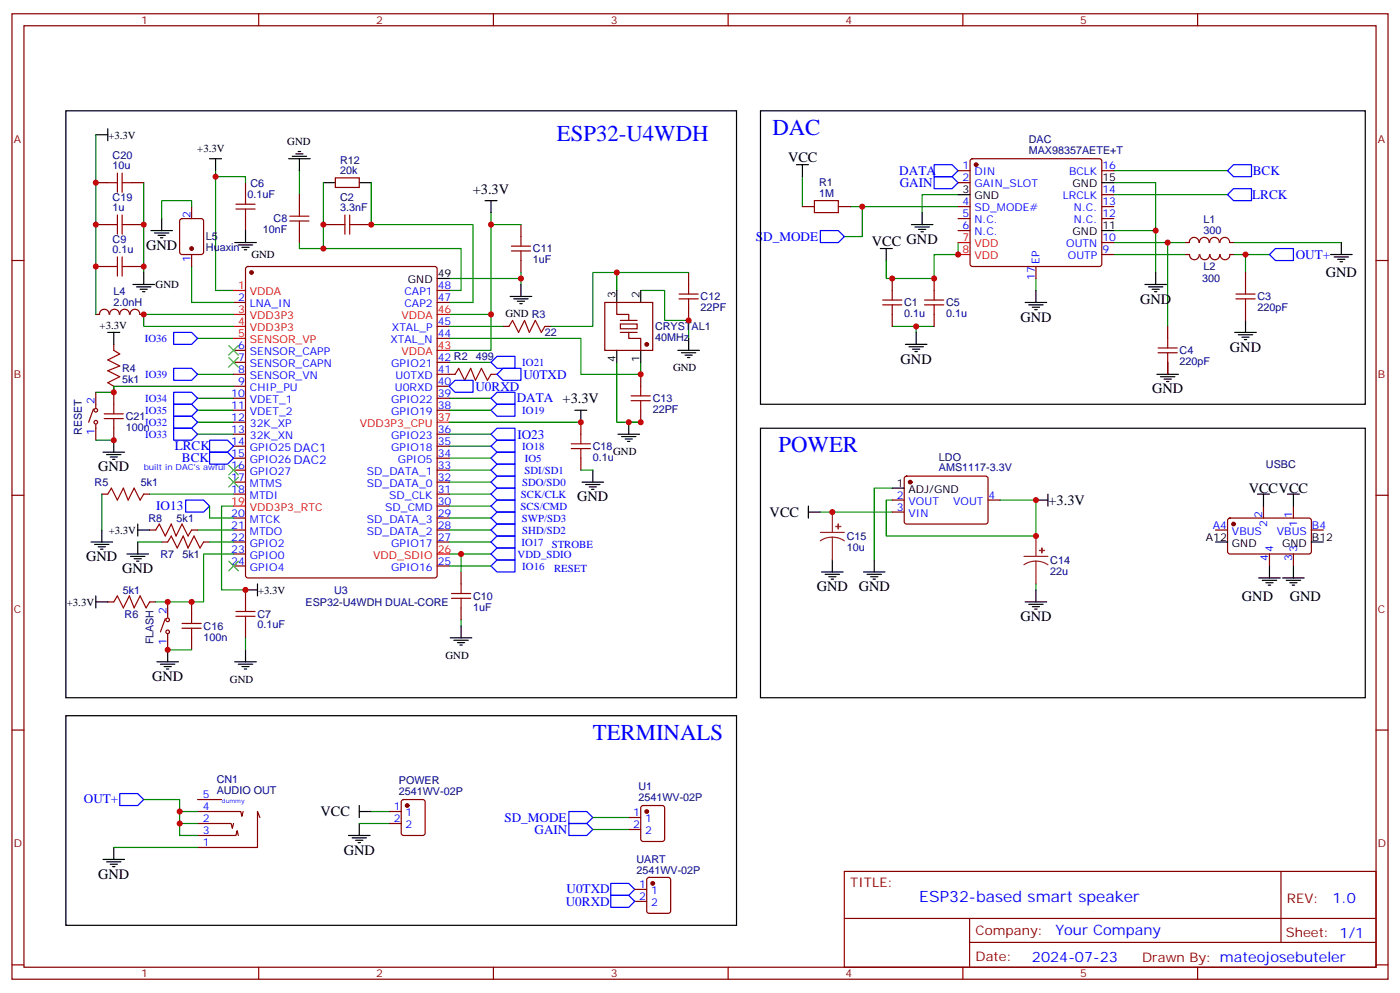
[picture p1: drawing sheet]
# EasyEDA schematic Schematic_Audio32_V1.json
TITLE: ESP32-based smart speaker; REV: 1.0; Date: 2024-07-23; Sheet: 1/1; Drawn By: mateojosebuteler; Company: Your Company

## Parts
C1  0.1u  [C0603]
C2  3.3nF  [C0402]
C3  220pF  [C0603]
C4  220pF  [C0603]
C5  0.1u  [C0603]
C6  0.1uF  [C0402]
C7  0.1uF  [C0402]
C8  10nF  [C0402]
C9  0.1u  [C0603]
C10  1uF  [C0402]
C11  1uF  [C0402]
C12  22PF  [C0402]
C13  22PF  [C0402]
C14  22u  [CASE-A_3216]
C15  10u  [CASE-A_3216]
C16  100n  [C0603]
C18  0.1u  [C0603]
C19  1u  [C0603]
C20  10u  [C0603]
C21  100n  [C0603]
CN1  AUDIO OUT  [AUDIO-SMD_PJ-320DB-5A]
CRYSTAL1  40MHz  [CRYSTAL-SMD_4P-L3.2-W2.5-BL_SIT8008BI]
DAC  MAX98357AETE+T  [TQFN-16_L3.0-W3.0-P0.50-BL-EP1.5]
FLASH  TSB008A2530A  [SW-SMD_L6.0-W3.5-LS8.0]
L1  300Ω  [BEAD-SMD_L1.6-W0.8-P1.6]
L2  300Ω  [BEAD-SMD_L1.6-W0.8-P1.6]
L4  2.0nH  [L0603]
L5  Huaxin  [ANT-SMD_L3.1-W1.6]
LDO  AMS1117-3.3V  [SOT-223-4_L6.5-W3.5-P2.30-LS7.0-BR]
POWER  2541WV-02P  [HDR-TH_2P-P2.54-V-M-1]
R1  1M  [R0603]
R2  499  [R0603]
R3  22  [R0603]
R4  5k1  [R0603]
R5  5k1  [R0603]
R6  5k1  [R0603]
R7  5k1  [R0603]
R8  5k1  [R0603]
R12  20kΩ  [R0402]
RESET  TSB008A2530A  [SW-SMD_L6.0-W3.5-LS8.0]
U1  2541WV-02P  [HDR-TH_2P-P2.54-V-M-1]
U3  ESP32-U4WDH DUAL-CORE  [QFN-48_L5.0-W5.0-P0.35-BL-EP3.7]
UART  2541WV-02P  [HDR-TH_2P-P2.54-V-M-1]
USBC  HYCW263-USBC04-850B  [USB-TYPE-C_HYCW263-USBC04-850B]

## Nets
+3.3V: C6.1 C7.1 C9.1 C11.2 C14.1 C18.2 C19.1 C20.1 L4.1 LDO.2(VOUT) LDO.4(VOUT) R4.1 R6.1 R8.1 U3.1(VDDA) U3.19(VDD3P3_RTC) U3.37(VDD3P3_CPU) U3.43(VDDA) U3.46(VDDA)
GND: C1.1 C3.1 C4.1 C5.1 C6.2 C7.2 C8.2 C9.2 C10.1 C11.1 C12.1 C13.1 C14.2 C15.2 C16.1 C18.1 C19.2 C20.2 C21.1 CN1.1 CRYSTAL1.2(GND) CRYSTAL1.4(GND) DAC.3(GND) DAC.11(GND) DAC.15(GND) DAC.17(EP) FLASH.1 L1.2 L5.2 LDO.1(ADJ/GND) POWER.2 R5.1 R7.1 RESET.1 U3.49(GND) USBC.3 USBC.4
VCC: C1.2 C5.2 C15.1 DAC.7(VDD) DAC.8(VDD) LDO.3(VIN) POWER.1 R1.1 USBC.1 USBC.2
VDD_SDIO: C10.2 U3.26(VDD_SDIO)
BCK: DAC.16(BCLK) U3.15(GPIO26)
DATA: DAC.1(DIN) U3.39(GPIO22)
GAIN: DAC.2(GAIN_SLOT) U1.2
IO5: U3.34(GPIO5)
IO13: U3.20(MTCK)
IO16: U3.25(GPIO16)
IO17: U3.27(GPIO17)
IO18: U3.35(GPIO18)
IO19: U3.38(GPIO19)
IO21: U3.42(GPIO21)
IO23: U3.36(GPIO23)
IO32: U3.12(32K_XP)
IO33: U3.13(32K_XN)
IO34: U3.10(VDET_1)
IO35: U3.11(VDET_2)
IO36: U3.5(SENSOR_VP)
IO39: U3.8(SENSOR_VN)
LRCK: DAC.14(LRCLK) U3.14(GPIO25)
OUT+: C3.2 CN1.2 CN1.3 CN1.4 L2.1
SCK/CLK: U3.31(SD_CLK)
SCS/CMD: U3.30(SD_CMD)
SD_MODE: DAC.4(SD_MODE#) R1.2 U1.1
SDI/SD1: U3.33(SD_DATA_1)
SDO/SD0: U3.32(SD_DATA_0)
SHD/SD2: U3.28(SD_DATA_2)
SWP/SD3: U3.29(SD_DATA_3)
U0RXD: U3.40(U0RXD) UART.2
U0TXD: R2.2 UART.1
C4_2: C4.2 DAC.10(OUTN) L1.1
L2_2: DAC.9(OUTP) L2.2
Net-(C2-1): C2.1 R12.2 U3.47(CAP2)
Net-(C2-2): C2.2 C8.1 R12.1 U3.48(CAP1)
Net-(C12-2): C12.2 CRYSTAL1.3 R3.2
Net-(C13-2): C13.2 CRYSTAL1.1 U3.44(XTAL_N)
Net-(C16-2): C16.2 FLASH.2 R6.2 U3.23(GPIO0)
Net-(C21-2): C21.2 R4.2 RESET.2 U3.9(CHIP_PU)
Net-(L4-2): L4.2 U3.3(VDD3P3) U3.4(VDD3P3)
Net-(L5-1): L5.1 U3.2(LNA_IN)
Net-(R2-1): R2.1 U3.41(U0TXD)
Net-(R3-1): R3.1 U3.45(XTAL_P)
Net-(R5-2): R5.2 U3.18(MTDI)
Net-(R7-2): R7.2 U3.22(GPIO2)
Net-(R8-2): R8.2 U3.21(MTDO)

Not connected (* = marked no-connect by the designer): CN1 5; DAC 5(N.C.) 6(N.C.) 12(N.C.) 13(N.C.); U3 6(SENSOR_CAPP)* 7(SENSOR_CAPN)* 16(GPIO27)* 17(MTMS)* 24(GPIO4)*; USBC A4(VBUS) A12(GND) B4(VBUS) B12(GND)

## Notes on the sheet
- DAC
- ESP32-U4WDH
- DAC1
- POWER
- DAC2
- built in DAC's awful
- STROBE
- RESET
- TERMINALS

# EasyEDA board PCB_audio32_v1.json

Outline 40 x 25 mm; copper layers: TopLayer, BottomLayer. Coordinates in mm from the lower left corner of the outline.
Outline path: 0,20 arc(1.46,23.54) 5,25 35,25 arc(38.54,23.54) 40,20 40,5 arc(38.54,1.46) 35,0 5,0 arc(1.46,1.46) 0,5 0,20

## Design rules (mm)
Default: track 0.16, clearance 0.152, via 0.5, via hole 0.3

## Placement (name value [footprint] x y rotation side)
C1  0.1u  [C0603]  36.81 7.45 180 bottom
C2  3.3nF  [C0402]  4.56 13.17 270 top
C3  220pF  [C0603]  27.67 12.66 90 bottom
C4  220pF  [C0603]  23.48 11.14 90 bottom
C5  0.1u  [C0603]  36.81 9.87 180 bottom
C6  0.1uF  [C0402]  5.57 3.26 270 top
C7  0.1uF  [C0402]  6.72 6.18 90 top
C8  10nF  [C0402]  5.57 11.26 0 top
C9  0.1u  [C0603]  18.27 13.17 180 top
C10  1uF  [C0402]  10.4 19.9 0 top
C11  1uF  [C0402]  1.64 16.09 0 top
C12  22PF  [C0402]  2.78 3.64 0 top
C13  22PF  [C0402]  0.75 6.69 90 top
C14  22u  [CASE-A_3216]  16.75 10.76 180 top
C15  10u  [CASE-A_3216]  26.78 9.49 180 top
C16  100n  [C0603]  10.27 22.95 0 top
C18  0.1u  [C0603]  19.92 15.46 270 top
C19  1u  [C0603]  7.73 3.9 0 top
C20  10u  [C0603]  6.21 8.98 270 top
C21  100n  [C0603]  15.35 3.01 90 top
CN1  AUDIO OUT  [AUDIO-SMD_PJ-320DB-5A]  32.24 18.88 270 top
DAC  MAX98357AETE+T  [TQFN-16_L3.0-W3.0-P0.50-BL-EP1.5]  22.97 18.5 90 bottom
ESP32  ESP32-U4WDH DUAL-CORE  [QFN-48_L5.0-W5.0-P0.35-BL-EP3.7]  9.64 15.96 0 top
FLASH  TSB008A2530A  [SW-SMD_L6.0-W3.5-LS8.0]  17.13 23.2 180 top
L1  300Ω  [BEAD-SMD_L1.6-W0.8-P1.6]  24.62 14.44 90 bottom
L2  300Ω  [BEAD-SMD_L1.6-W0.8-P1.6]  26.15 15.96 270 bottom
L4  2.0nH  [L0603]  13.45 7.96 180 top
L5  Huaxin  [ANT-SMD_L3.1-W1.6]  10.65 7.96 270 bottom
LDO  AMS1117-3.3V  [SOT-223-4_L6.5-W3.5-P2.30-LS7.0-BR]  27.04 4.91 0 top
R1  1M  [R0603]  24.24 21.17 180 bottom
R2  499  [R0603]  1.38 17.87 180 top
R3  22  [R0603]  2.78 10.76 270 top
R4  5k1  [R0603]  14.21 5.93 180 top
R5  5k1  [R0603]  15.48 13.93 90 top
R6  5k1  [R0603]  11.54 21.3 0 top
R7  5k1  [R0603]  14.72 17.61 180 top
R8  5k1  [R0603]  17.64 15.58 90 top
R12  20kΩ  [R0402]  5.7 13.93 90 top
RESET  TSB008A2530A  [SW-SMD_L6.0-W3.5-LS8.0]  20.94 6.06 270 top
U1  2541WV-02P  [HDR-TH_2P-P2.54-V-M-1]  24.75 23.33 0 top
UART  2541WV-02P  [HDR-TH_2P-P2.54-V-M-1]  3.29 22.44 0 top
USBC  HYCW263-USBC04-850B  [USB-TYPE-C_HYCW263-USBC04-850B]  35.8 8.47 90 top
VCC  2541WV-02P  [HDR-TH_2P-P2.54-V-M-1]  31.48 23.46 180 top
XTAL  40MHz  [CRYSTAL-SMD_4P-L3.2-W2.5-BL_SIT8008BI]  3.29 6.82 270 top

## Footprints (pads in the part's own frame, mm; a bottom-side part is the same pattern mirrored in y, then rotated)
ANT-SMD_L3.1-W1.6
  rect 0.984x1.728 smd: 1(-1.692,0) 2(1.692,0)
AUDIO-SMD_PJ-320DB-5A
  round 1.3 hole 1.3 unplated: (0,5.2) (0,-1.8)
  rect 2.5x1.2 smd: 1(-3.25,-4.4) 2(3.25,-3.4) 3(3.25,0.6) 4(3.25,3.6) 5(-3.25,4.4)
BEAD-SMD_L1.6-W0.8-P1.6
  rect 0.8x0.864 smd: 1(0.7,0) 2(-0.7,0)
C0402
  rect 0.79x0.54 smd: 1(-0.545,0) 2(0.545,0)
C0603
  rect 0.8x0.9 smd: 1(-0.7,0) 2(0.7,0)
CASE-A_3216
  rect 1.5x1.359 smd: 1(-1.2,0) 2(1.2,0)
CRYSTAL-SMD_4P-L3.2-W2.5-BL_SIT8008BI
  rect 1.4x1.2 smd: 1(-1.1,-0.85) 2(1.1,-0.85) 3(1.1,0.85) 4(-1.1,0.85)
HDR-TH_2P-P2.54-V-M-1
  rect 1.8x1.8 hole 1: 1(-1.27,0)
  oval 1.8x1.8 hole 1: 2(1.27,0)
L0603
  rect 0.8x0.864 smd: 1(-0.7,0) 2(0.7,0)
QFN-48_L5.0-W5.0-P0.35-BL-EP3.7
  rect 0.15x0.8 smd: 1(-2.275,-2.5) 2(-1.925,-2.5) 3(-1.575,-2.5) 4(-1.225,-2.5) 5(-0.875,-2.5) 6(-0.525,-2.5) 7(-0.175,-2.5) 8(0.175,-2.5) 9(0.525,-2.5) 10(0.875,-2.5) 11(1.225,-2.5) 12(1.575,-2.5) 13(1.925,-2.5) 14(2.275,-2.5) 25(2.275,2.5) 26(1.925,2.5) 27(1.575,2.5) 28(1.225,2.5) 29(0.875,2.5) 30(0.525,2.5) 31(0.175,2.5) 32(-0.175,2.5) 33(-0.525,2.5) 34(-0.875,2.5) 35(-1.225,2.5) 36(-1.575,2.5) 37(-1.925,2.5) 38(-2.275,2.5)
  rect 0.8x0.15 smd: 15(2.5,-1.575) 16(2.5,-1.225) 17(2.5,-0.875) 18(2.5,-0.525) 19(2.5,-0.175) 20(2.5,0.175) 21(2.5,0.525) 22(2.5,0.875) 23(2.5,1.225) 24(2.5,1.575) 39(-2.5,1.575) 40(-2.5,1.225) 41(-2.5,0.875) 42(-2.5,0.525) 43(-2.5,0.175) 44(-2.5,-0.175) 45(-2.5,-0.525) 46(-2.5,-0.875) 47(-2.5,-1.225) 48(-2.5,-1.575)
  rect 3.7x3.7 smd: 49(0,0)
R0402
  rect 0.566x0.54 smd: 1(-0.433,0) 2(0.433,0)
R0603
  rect 0.806x0.864 smd: 1(-0.753,0) 2(0.753,0)
SOT-223-4_L6.5-W3.5-P2.30-LS7.0-BR
  rect 2.47x0.98 smd: 1(2.835,-2.3) 2(2.835,0) 3(2.835,2.3)
  rect 2.47x3.6 smd: 4(-2.835,0)
SW-SMD_L6.0-W3.5-LS8.0
  rect 1.74x1.4 smd: 1(-3.67,0) 2(3.67,0)
TQFN-16_L3.0-W3.0-P0.50-BL-EP1.5
  rect 0.25x0.6 smd: 1(-0.749,-1.5) 2(-0.248,-1.5) 3(0.252,-1.5) 4(0.752,-1.5) 9(0.75,1.5) 10(0.25,1.5) 11(-0.25,1.5) 12(-0.749,1.5)
  rect 0.6x0.25 smd: 5(1.5,-0.748) 6(1.5,-0.248) 7(1.5,0.252) 8(1.5,0.752) 13(-1.5,0.752) 14(-1.5,0.252) 15(-1.5,-0.248) 16(-1.5,-0.748)
  rect 1.5x1.5 smd: 17(0,0)
USB-TYPE-C_HYCW263-USBC04-850B
  round 1 hole 1 unplated: (-3.25,0.584) (3.25,0.584)
  oval 1x1.9 hole 0.5x1.4: 1(-4.9,0.584) 2(4.9,0.584) 3(-4.9,-2.416) 4(4.9,-2.416)
  rect 0.8x1.65 smd: A4(-1.5,2.416) A12(2.75,2.416) B4(1.5,2.416) B12(-2.75,2.416)

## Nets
+3.3V: C6.1 C7.1 C9.1 C11.2 C14.1 C18.2 C19.1 C20.1 ESP32.1 ESP32.19 ESP32.37 ESP32.43 ESP32.46 L4.1 LDO.2 LDO.4 R4.1 R6.1 R8.1
GND: C1.1 C3.1 C4.1 C5.1 C6.2 C7.2 C8.2 C9.2 C10.1 C11.1 C12.1 C13.1 C14.2 C15.2 C16.1 C18.1 C19.2 C20.2 C21.1 CN1.1 DAC.3 DAC.11 DAC.15 DAC.17 ESP32.49 FLASH.1 L1.2 L5.2 LDO.1 R5.1 R7.1 RESET.1 USBC.3 USBC.4 VCC.2 XTAL.2 XTAL.4
VCC: C1.2 C5.2 C15.1 DAC.7 DAC.8 LDO.3 R1.1 USBC.1 USBC.2 VCC.1
VDD_SDIO: C10.2 ESP32.26
BCK: DAC.16 ESP32.15
C2_1: C2.1 ESP32.47 R12.2
C2_2: C2.2 C8.1 ESP32.48 R12.1
C4_2: C4.2 DAC.10 L1.1
C12_2: C12.2 R3.2 XTAL.3
C13_2: C13.2 ESP32.44 XTAL.1
CN1_5: CN1.5
DAC_5: DAC.5
DAC_6: DAC.6
DAC_12: DAC.12
DAC_13: DAC.13
DATA: DAC.1 ESP32.39
GAIN: DAC.2 U1.2
IO5: ESP32.34
IO13: ESP32.20
IO16: ESP32.25
IO17: ESP32.27
IO18: ESP32.35
IO19: ESP32.38
IO21: ESP32.42
IO23: ESP32.36
IO32: ESP32.12
IO33: ESP32.13
IO34: ESP32.10
IO35: ESP32.11
IO36: ESP32.5
IO39: ESP32.8
L2_2: DAC.9 L2.2
LRCK: DAC.14 ESP32.14
OUT+: C3.2 CN1.2 CN1.3 CN1.4 L2.1
SCK/CLK: ESP32.31
SCS/CMD: ESP32.30
SD_MODE: DAC.4 R1.2 U1.1
SDI/SD1: ESP32.33
SDO/SD0: ESP32.32
SHD/SD2: ESP32.28
SWP/SD3: ESP32.29
U0RXD: ESP32.40 UART.2
U0TXD: R2.2 UART.1
U3_2: ESP32.2 L5.1
U3_4: ESP32.3 ESP32.4 L4.2
U3_9: C21.2 ESP32.9 R4.2 RESET.2
U3_18: ESP32.18 R5.2
U3_21: ESP32.21 R8.2
U3_22: ESP32.22 R7.2
U3_23: C16.2 ESP32.23 FLASH.2 R6.2
U3_41: ESP32.41 R2.1
U3_45: ESP32.45 R3.1
USBC_A4: USBC.A4
USBC_A12: USBC.A12
USBC_B4: USBC.B4
USBC_B12: USBC.B12

Pads without a net: ESP32 6 7 16 17 24

## Via types
v1: diameter 0.5, hole 0.3, TopLayer to BottomLayer, 13 vias
v2: diameter 0.62, hole 0.31, TopLayer to BottomLayer, 96 vias

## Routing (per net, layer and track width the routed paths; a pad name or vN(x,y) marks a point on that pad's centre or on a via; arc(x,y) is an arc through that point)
+3.3V: length 100.4
  TopLayer w0.16: C6.1 5.66,3.9 C19.1 6.72,4.21 v2(6.72,5.64) ; R4.1 14.15,6.75 L4.1 ; 6.21,9.68 4.93,9.68 3.54,11.07 v1(3.54,14.57) 4.06,15.09 7.14,15.09 ; R6.1 8.49,21.3 7.73,20.54 ESP32.37 ; C11.2 v2(2.23,16.14) ESP32.43 ; 17.95,10.76 18.97,10.76
  TopLayer w0.18: 7.36,13.46 7.36,12.8 6.97,12.41 6.97,10.88 6.21,10.12 6.21,9.68
  TopLayer w0.2: 9.26,21.3 9.26,21.3 8.88,21.3 6.46,23.71 3.96,23.71 3.2,22.95 3.2,21.42 1.42,19.65 1.42,16.85 C11.2 ; ESP32.19 16.68,15.79 v2(17.64,14.83) 17.95,14.83 18.02,14.76 C18.2 19.92,14.06 19.42,13.55 19.35,13.55 C9.1 18.97,5.3 19.35,4.91 ; L4.1 14.72,7.96 17.76,4.91 LDO.4 LDO.2
  BottomLayer w0.16: v1(3.54,14.57) 3.54,14.83 v2(2.23,16.14) ; v2(17.64,14.83) 17.27,15.2 17.27,17.36 15.74,18.88 13.19,18.88 v2(10.78,21.3) ; v2(6.72,5.64) 7.1,6.02 7.1,8.79 6.21,9.68
  vias: v2(6.21,9.68)
GND: length 128.4
  TopLayer w0.16: C21.1 13.46,2.31 12.01,0.86 ; 20.69,16.22 v2(22.97,18.5) 22.97,21.03 v2(20.8,23.2) ; 20.69,16.22 23.16,13.74 L1.2 ; 20.69,16.22 19.99,16.22 C18.1 ; C14.2 15.55,11.08 15.48,11.15 v2(15.48,13.18) 15.49,13.17 C9.2 ; v2(2.44,5.72) 1.17,5.72 C13.1 ; 5.57,2.67 5.57,0.85 ; LDO.1 28.18,0.92 ; 8.49,4.41 8.49,0.85 ; USBC.4 USBC.3 ; v2(4.14,7.92) 4.5,8.28 v2(6.21,8.28) 6.72,7.77 C7.2 ; v2(9.64,15.96) 9.38,15.96
  TopLayer w0.2: C12.1 2.23,5.52 v2(2.44,5.72) ; 28.18,0.92 28.12,0.86 12.01,0.86 ; 2.23,3.64 5.01,0.86 12.01,0.86
  TopLayer w0.254: LDO.1 30.1,2.61 30.59,2.12 v2(33.67,2.12) 36.76,2.12 USBC.3
  BottomLayer w0.16: DAC.3 22.72,18.75 v2(22.97,18.5) ; v2(22.97,18.5) 22.72,18.26 22.72,17 ; v2(22.97,18.5) 23.22,18.25 24.47,18.25 ; 9.57,20.54 9.57,20.09 9.76,19.9 v2(9.89,19.9) ; v2(6.12,11.26) 5.61,10.76 5.61,8.88 v2(6.21,8.28) ; v2(6.12,11.26) 6.34,11.48 6.34,12.66 v2(9.64,15.96) ; v2(6.12,11.26) 5.92,11.26 v2(1.09,16.09) ; v2(2.44,5.72) 2.44,6.06 2.36,6.14 v2(4.14,7.92) ; 15.48,17.61 15.48,13.18 ; v2(15.47,17.61) 15.34,17.49 11.16,17.49 v2(9.64,15.96) ; v2(9.64,15.96) 9.64,16.15 9.51,16.28 v2(9.51,22.95)
  vias: v1(8.43,17.19) v1(8.46,15.94) v1(8.48,14.73) v1(9.66,17.19) v1(9.66,14.75) v1(9.89,5.04) v1(10.65,5.04) v1(10.86,17.17) v1(10.85,15.94) v1(10.88,14.7) v1(11.41,5.04) v2(0.62,8.98) v2(0.87,14.69) v2(0.87,4.41) v2(1.89,13.04) v2(2.14,2.25) v2(2.91,1.49) v2(3.79,0.85) v2(5.95,20.41) v2(6.21,22.82) v2(7.1,21.42) v2(7.22,23.84) v2(7.86,10.76) v2(7.99,24.35) v2(8.62,9.99) v2(8.88,8.98) v2(8.88,7.96) v2(8.88,6.95) v2(8.88,5.93) v2(9.89,1.87) v2(10.4,1.87) v2(10.65,6.27) v2(10.91,1.87) v2(11.41,1.87) v2(12.3,10.76) v2(12.3,6.06) v2(13.07,10.12) v2(13.83,9.36) v2(15.1,22.31) v2(15.48,21.93) v2(15.86,21.55) v2(16.24,21.17) v2(16.37,23.08) v2(16.62,20.79) v2(16.75,22.82) v2(17,20.41) v2(17.13,22.57) v2(17.38,20.03) v2(17.51,22.19) v2(17.51,13.17) v2(17.76,19.65) v2(17.89,21.81) v2(18.15,19.27) v2(18.27,21.42) v2(18.53,21.04) v2(18.53,18.88) v2(18.91,20.66) v2(19.16,20.28) v2(19.54,19.9) v2(20.18,11.14) v2(20.94,9.73) v2(21.32,12.03) v2(22.08,0.85) v2(22.21,12.92) v2(23.86,8.47) v2(24.62,13.74) v2(25.58,9.49) v2(27.8,22.31) v2(28.56,18.12) v2(29.32,13.3) v2(29.32,12.28) v2(29.83,2.63) v2(30.34,14.57) v2(31.35,14.57) v2(32.75,13.55) v2(35.42,1.23) v2(35.8,20.41) v2(35.8,18.25) v2(37.07,15.2) v2(38.47,15.2)
VCC: length 51.7
  TopLayer w0.16: C15.1 28.68,8.79 29.26,8.79 ; v2(35.21,13.37) 34.45,14.13 34.45,18.45 32.5,20.41 26.02,20.41 ; VCC.1 29.7,20.41 29.61,20.41
  TopLayer w0.254: v2(35.21,13.37) 33.84,13.37 29.26,8.79 29.26,7.21 29.87,7.21 30.87,8.22 35.04,8.22 36.05,7.2 36.05,4.41 35.21,3.57
  BottomLayer w0.16: USBC.2 36.12,12.47 C5.2 C1.2 ; 23.22,20 23.72,20 23.88,20.15 23.98,20.15 R1.1 25.76,20.41 v2(26.16,20.41)
VDD_SDIO: length 1.7
  TopLayer w0.16: C10.2 11.56,19.28 ESP32.26
BCK: length 13.8
  TopLayer w0.16: ESP32.15 13.19,14.39
  BottomLayer w0.16: 22.23,17 22.23,15.6 18.91,12.28 15.21,12.28 v2(13.1,14.39)
C2_1: length 3
  TopLayer w0.16: ESP32.47 6.07,14.74 R12.2 5.21,14.36 C2.1
C2_2: length 4.9
  TopLayer w0.16: C8.1 4.68,11.61 4.68,12.5 C2.2 4.83,12.62 R12.1 6.25,13.5 ESP32.48
C4_2: length 10.6
  BottomLayer w0.16: L1.1 25.38,15.9 25.38,18.38 25.01,18.75 24.47,18.75 ; C4.2 23.54,11.9 25.26,11.9 26.02,12.66 26.02,13.74 24.62,15.14
C12_2: length 7.3
  TopLayer w0.16: R3.2 3.29,9.49 3.29,6.95 4.14,6.1 XTAL.3
  TopLayer w0.2: C12.2 3.32,4.91 XTAL.3
C13_2: length 15.7
  TopLayer w0.16: 2.44,7.92 2.44,8.81 0.49,10.76 0.49,13.04 3.24,15.79 ESP32.44 ; 0.75,7.24 1.43,7.92 XTAL.1
DATA: length 24.7
  TopLayer w0.16: v2(5.32,18.76) 6.34,17.74 6.93,17.74 ESP32.39
  BottomLayer w0.16: DAC.1 20.67,17.75 13.96,24.47 9.13,24.47 5.32,20.66 v2(5.32,18.76)
GAIN: length 11.7
  BottomLayer w0.16: DAC.2 21.34,18.12 21.19,18.12 20.69,18.63 20.69,20.92 21.45,21.68 21.45,23.46 22.46,24.47 24.88,24.47 U1.2
L2_2: length 3.8
  BottomLayer w0.16: L2.2 26.15,18.5 25.4,19.25 24.47,19.25
LRCK: length 15.9
  TopLayer w0.16: ESP32.14 v2(11.91,12.03)
  BottomLayer w0.16: v2(11.91,12.03) 12.2,12.03 12.38,11.85 19.62,11.85 23.22,15.45 DAC.14
OUT+: length 11.9
  BottomLayer w0.16: C3.2 27.67,15.25 ; 26.15,15.25 26.22,15.33 28.81,15.33 28.84,15.36 v2(28.84,15.63) v2(32.84,15.63) v2(35.84,15.63)
SD_MODE: length 5.4
  BottomLayer w0.16: 23.49,23.33 R1.2 23.35,21.03 22.49,21.03 21.73,20.27 21.73,19.51 DAC.4
U0RXD: length 8.1
  TopLayer w0.16: 4.56,22.44 4.56,21.17 3.92,20.54 3.92,18.18 4.92,17.19 ESP32.40
U0TXD: length 5.1
  TopLayer w0.16: UART.1 0.63,21.05 R2.2
U3_2: length 4.4
  TopLayer w0.18: ESP32.2 7.71,12.89
  BottomLayer w0.2: 7.92,12.39 L5.1
  vias: v1(7.86,12.53)
U3_4: length 7.9
  TopLayer w0.16: ESP32.3 ESP32.4
  TopLayer w0.2: 12.75,7.96 12.75,8.92 9,12.66 8.62,12.66 8.41,12.87 8.41,13.46
U3_9: length 18
  TopLayer w0.16: 10.16,13.46 10.16,12.01 13.45,8.72 13.45,5.93 ; R4.2 15.35,4.03 C21.2 16.67,2.39 RESET.2
U3_18: length 3.7
  TopLayer w0.16: 15.48,14.68 14.73,15.44 ESP32.18
U3_21: length 5.6
  TopLayer w0.16: R8.2 17.49,16.49 ESP32.21
U3_22: length 2.3
  TopLayer w0.16: 12.14,16.84 13.43,16.84 13.96,17.37 13.96,17.61
U3_23: length 10.2
  TopLayer w0.16: 13.15,20.66 12.52,21.3 R6.2 12.3,21.62 C16.2 ; ESP32.23 12.64,17.19 13.15,17.7 13.15,22.9 FLASH.2
U3_41: length 5.4
  TopLayer w0.16: ESP32.41 3.17,16.84 R2.1
U3_45: length 7.9
  TopLayer w0.16: ESP32.45 3.52,15.44 2.78,14.69 R3.1

## Copper pours and planes (outline as drawn; the poured copper is in the pictures)
GND on TopLayer: -2.3,26.12 -2.49,25.84 -2.56,25.51 -2.56,-0.8 42.14,-0.8 42.97,-0.64 43.67,-0.17 43.86,0.12 43.93,0.45 43.93,26.5
GND on BottomLayer: -2.56,26.38 -2.56,-0.8 43.16,-0.8 43.55,-0.42 43.55,26.63 43.67,26.76

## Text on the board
BottomLayer: V1 | github.com/matebuteler | /audio32
